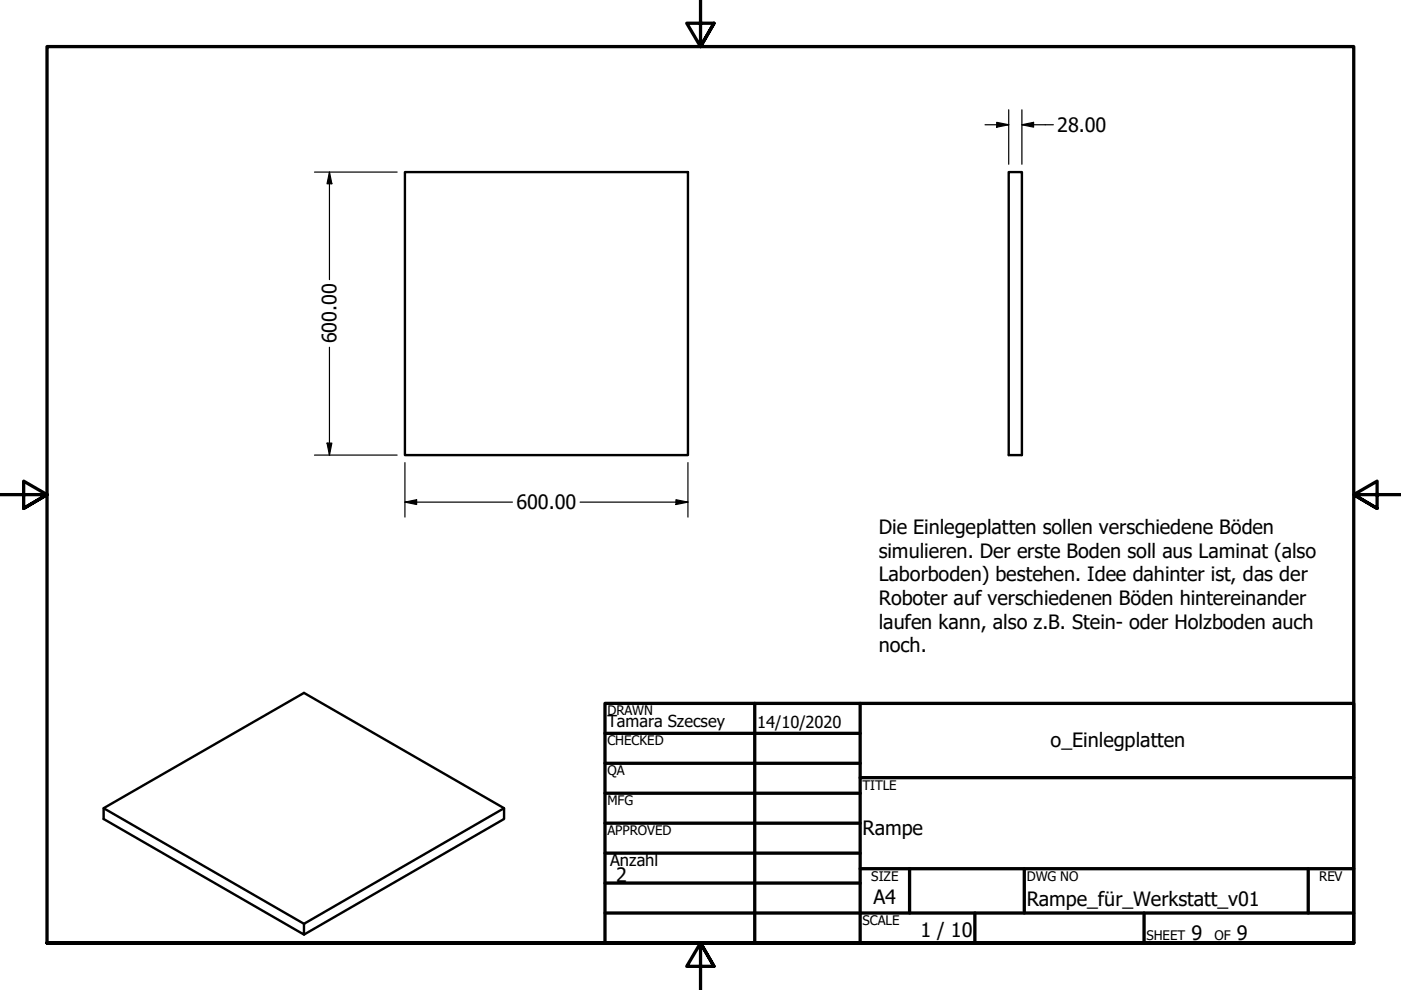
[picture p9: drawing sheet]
<svg xmlns="http://www.w3.org/2000/svg" width="297mm" height="210mm" viewBox="0 0 297 210" stroke-linecap="round" stroke-linejoin="round" font-family="sans-serif">
<!-- layer: Visible (ANSI) -->
<path d="M85.9 36.5h60v60h-60zM213.9 36.5h2.8v60h-2.8zM22 171.4l42.5 24.5M106.9 171.4l-42.4 24.5v2.3l-42.5-24.6v-2.2l42.5-24.5 42.4 24.5v2.2l-42.4 24.6" fill="none" stroke="#000" stroke-width=".51"/>
<!-- layer: Border (ANSI) -->
<g fill="none" stroke="#000" stroke-width=".7">
<path d="M148.5 -.1v10l-2.9-5h5.8l-2.9 5 2.9-5M0 104.9h10l-5-2.9v5.8l5-2.9-5 2.9M297 104.9h-10l5-2.9v5.8l-5-2.9 5 2.9M128.3 149.1h158.7v50.8h-158.7zM128.3 155.5h54.1M160 149.1v50.8M182.4 149.1v50.8M128.3 161.8h54.1M128.3 168.2h54.1M128.3 174.5h54.1M182.4 164.9h104.6M10 199.9v-190h277v190h-277h277"/>
<path d="M128.3 180.9h54.1M128.3 187.2h54.1M128.3 193.6h158.7M182.4 184.2h104.6M192.8 184.2v9.4M206.7 193.6v6.3M217.2 184.2v9.4M242.6 193.6v6.3M277.4 184.2v9.4M151.4 204.9l-2.9-5 2.9 5h-5.8l2.9-5v10"/>
</g>
<!-- layer: Dimension (ANSI) -->
<g fill="none" stroke="#000" stroke-width=".25">
<path d="M66.7 36.5h17.5M69.8 36.5l.6 2.5h-1.1zM69.8 36.5v22.8M208.9 26.5h5M211.3 25.9l2.6 .6-2.6 .5zM213.9 23.3v11.5M216.7 26.5l2.4-.6v1.1zM216.7 26.5h6.6M216.7 23.3v11.5M69.8 73.6v22.9M66.7 96.5h17.5M69.3 94h1.1l-.6 2.5z"/>
<path d="M85.9 98.1v11.5M145.9 98.1v11.5M85.9 106.5l2.4-.5v1zM85.9 106.5h22.7M123 106.5h22.9M143.3 106l2.6 .5-2.6 .5z"/>
</g>
<g fill="#000">
<path d="M69.8 36.5l.6 2.5h-1.1z" fill-rule="evenodd"/>
<path d="M211.3 25.9l2.6 .6-2.6 .5z" fill-rule="evenodd"/>
<path d="M216.7 26.5l2.4-.6v1.1z" fill-rule="evenodd"/>
<path d="M69.3 94h1.1l-.6 2.5z" fill-rule="evenodd"/>
<path d="M85.9 106.5l2.4-.5v1z" fill-rule="evenodd"/>
<path d="M143.3 106l2.6 .5-2.6 .5z" fill-rule="evenodd"/>
</g>
<g font-size="4.2">
<text x="224.2" y="28">28.00</text>
<text x="71.4" y="72.8" transform="rotate(-90 71.4 72.8)">600.00</text>
<text x="109.5" y="108">600.00</text>
<text x="186.3" y="113.2">Die Einlegeplatten sollen verschiedene Böden</text>
<text x="186.3" y="118.2">simulieren. Der erste Boden soll aus Laminat (also</text>
<text x="186.3" y="123.2">Laborboden) bestehen. Idee dahinter ist, das der</text>
<text x="186.3" y="128.2">Roboter auf verschiedenen Böden hintereinander</text>
<text x="186.3" y="133.3">laufen kann, also z.B. Stein- oder Holzboden auch</text>
<text x="186.3" y="138.3">noch.</text>
<text x="222.8" y="158.3">o_Einlegplatten</text>
<text x="182.9" y="177.1">Rampe</text>
<text x="130.6" y="187">2</text>
<text x="185.2" y="191.7">A4</text>
<text x="217.7" y="192.2">Rampe_für_Werkstatt_v01</text>
<text x="195.1" y="198.7">1 / 10</text>
<text x="252.6" y="199.4">9</text>
<text x="262.3" y="199.4">9</text>
</g>
<g font-size="3.5">
<text x="128.8" y="154.2">Tamara Szecsey</text>
<text x="160.5" y="154.4">14/10/2020</text>
<text x="129.3" y="183.7">Anzahl</text>
</g>
<g font-size="2.8">
<text x="128.8" y="151.7">DRAWN</text>
<text x="128.8" y="158">CHECKED</text>
<text x="128.8" y="164.4">QA</text>
<text x="182.9" y="167.4">TITLE</text>
<text x="128.8" y="170.7">MFG</text>
<text x="128.8" y="177.1">APPROVED</text>
<text x="184.7" y="186.7">SIZE</text>
<text x="217.7" y="186.7">DWG NO</text>
<text x="279.7" y="186.7">REV</text>
<text x="182.9" y="196.1">SCALE</text>
<text x="243.1" y="199.4">SHEET</text>
<text x="257.5" y="199.4">OF</text>
</g>
</svg>
